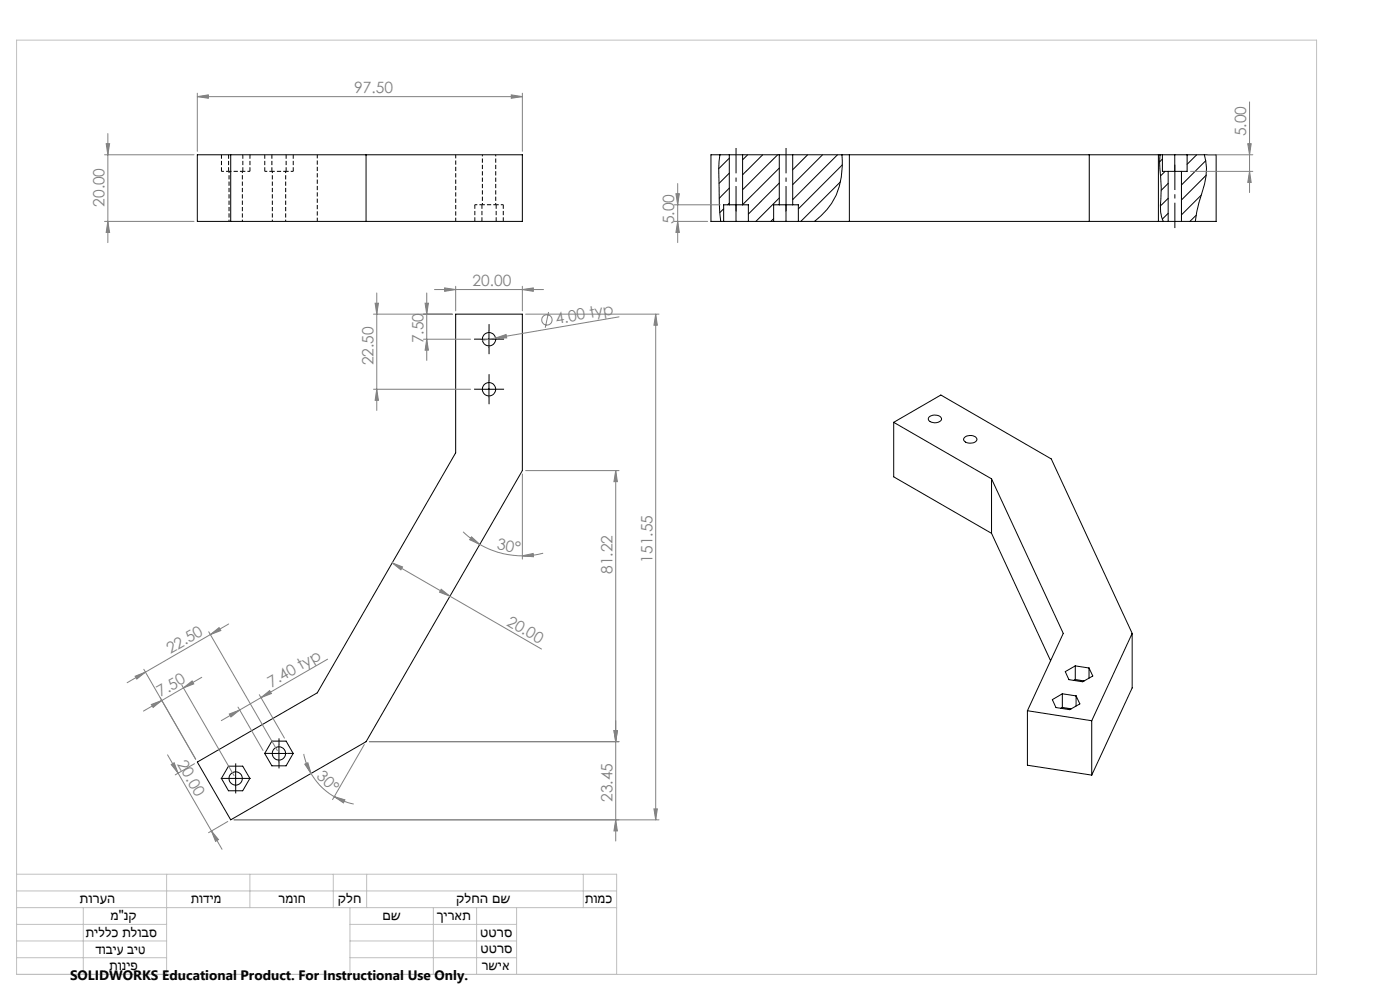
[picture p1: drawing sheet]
<svg xmlns="http://www.w3.org/2000/svg" width="420mm" height="297mm" viewBox="0 0 420 297" stroke-linecap="round" stroke-linejoin="round" font-family="sans-serif">
<path d="M68.6 51.4h-2.2M75 51.4h-2.2M81.6 51.4h-2.2M88 51.4h-2.2M142.4 61.4h2.2M148.9 61.4h2.1" fill="none" stroke="#000" stroke-width=".3" stroke-dasharray="1.3 .6" stroke-dashoffset=".5" stroke-linecap="butt"/>
<path d="M72.8 51.4h-4.2M85.8 51.4h-4.2M144.6 61.4h4.3" fill="none" stroke="#000" stroke-width=".3" stroke-dasharray="1.3 .6" stroke-dashoffset=".4" stroke-linecap="butt"/>
<path d="M66.4 51.4v-5M68.6 51.4v-5M72.8 51.4v-5M75 51.4v-5M79.4 51.4v-5M81.6 51.4v-5M85.8 51.4v-5M88 51.4v-5M142.4 61.4v5M144.6 61.4v5M148.9 61.4v5M151 61.4v5" fill="none" stroke="#000" stroke-width=".3" stroke-dasharray="1.3 .6" stroke-linecap="butt"/>
<path d="M95.2 46.4v20M136.7 46.4v20" fill="none" stroke="#000" stroke-width=".3" stroke-dasharray="1.3 .6" stroke-dashoffset=".2" stroke-linecap="butt"/>
<path d="M68.7 51.4v15M81.7 51.4v15M144.7 46.4v15M72.7 66.4v-15M85.7 66.4v-15M148.7 61.4v-15" fill="none" stroke="#000" stroke-width=".3" stroke-dasharray="1.3 .6" stroke-dashoffset=".8" stroke-linecap="butt"/>
<g fill="none" stroke="#000" stroke-width=".3">
<path d="M59.2 46.4h97.5v20h-97.5zM69.2 46.4v20M109.8 46.4v20M216 46.4a114.7 114.7 0 0 0-.1 17.4l.3 2.6M218.8 46.4h4M218.8 46.4h-5.5v20h137.1M218.8 46.4v15M218.8 51.9l-3.1 3.1M218.8 47.4l-3.2 3.1M218.8 56.4l-3 3M222.8 46.4h11M222.8 46.4v15"/>
<path d="M224.3 46.4l-1.5 1.5M228.8 46.4l-6 6M233.3 46.4l-10.5 10.5M233.8 46.4h4M233.8 46.4v15M233.8 50.4l-11 10.9M233.8 54.9l-9.3 9.3M233.8 59.3l-7 7.1M237.8 46.4h127v20h-10.4M237.8 46.4v15M242.3 46.4l-4.5 4.5M246.8 46.4l-9 8.9"/>
<path d="M251.2 46.4l-13.4 13.4M252.2 54.5l-12 11.9M252.6 46.4a21.4 21.4 0 0 1-8.2 20M252.7 49.4l-13.2 13.2M254.8 46.4v20M326.8 46.4v20M347.5 46.4v20M348 46.4v4.4a46 46 0 0 1 .1 10.8l.1 2 .8 2.8M348.7 46.4v5h1.7M348.7 47.7l-.8 .8M349.5 51.4l-1.3 1.3M350.4 51.4h4"/>
<path d="M350.4 51.4v15M350.4 55l-2 2M350.4 59.4l-2.3 2.3M352.4 46.4v5M354.4 51.4v15M356.1 46.4v5h-1.7M359 46.4l-2.9 2.8M360.4 58.5l-6 5.9M361.3 46.4a17.3 17.3 0 0 1-.8 11.6l-1.5 5.5-.4 2.9M361.7 48.2l-7.3 7.3M361.9 52.5l-7.5 7.4M217.1 62.6l-1.2 1.1"/>
<path d="M218.8 61.4h4M218.8 61.4h-1.7v5M218.8 60.9l-.5 .5M220.8 61.4v5M222.8 61.4h1.7v5M232.1 65.5l-.9 .9M233.8 61.4h4M233.8 61.4h-1.7v5M235.8 61.4v5M237.8 61.4h1.7v5M350.4 66.4h4M350.4 63.9l-1.7 1.8"/>
<path d="M358.8 64.5l-1.8 1.9M136.7 94.2h20v46.8l-46.9 81.3-40.6 23.4-10-17.3 36-20.8 41.5-71.9zM146.7 99.2v5M144.2 116.7h5M144.2 101.7h5M146.7 114.2v5M268.1 126.6l14.2-8.2 33.1 19.1 24.3 52.3M268.1 126.6l29.4 16.9M268.1 126.6v16.3l29.4 16.9M278.7 125a2.61 2.61 0 0 1 3.7 .4 1.95 1.95 0 0 1-2.9 1.1l-.7-.4a.77 .77 0 0 1-.1-1.1zM289.3 131.2a2.57 2.57 0 0 1 3.8 .3 1.82 1.82 0 0 1-2.6 1.3l-.8-.3a.85 .85 0 0 1-.4-1.3zM297.5 143.5l21.5 46.3-10.8 23.2"/>
<path d="M297.5 143.5v16.3M297.5 159.8l17.7 38.2M322.6 199.6l4.1 .6M322.6 199.6l-3 1.7 1.1 2.4 4.1 .6 3-1.7-1.1-2.4M322.6 199.6v4.1M339.7 189.8l-12.2 26.2M339.7 189.8v16.4l-12.2 26.1M308.2 213l19.3 3M308.2 213v16.3l19.3 3M318.7 207.9l-3 1.8 1.1 2.4 4.1 .6 3.1-1.7-1.2-2.4M318.7 207.9l4.1 .7M318.7 212l2.7 .4"/>
<path d="M318.7 212l-.5 .3M318.7 207.9v4.1M322.6 203.7l-.5 .2M322.6 203.7l2.7 .4M322.8 208.6v3M326.7 200.2v3M327.5 216v16.3M68.2 233.3h5M68.5 229.6h4.3l2.2 3.7-2.2 3.7h-4.3l-2.1-3.7zM70.7 230.8v5M81.2 225.8h5M81.6 222.1h4.2l2.1 3.7-2.1 3.7h-4.2l-2.2-3.7z"/>
<path d="M83.7 223.3v5"/>
<circle cx="146.7" cy="116.6" r="2"/>
<circle cx="146.7" cy="101.7" r="2"/>
<circle cx="70.7" cy="233.3" r="2"/>
<circle cx="83.7" cy="225.8" r="2"/>
</g>
<g fill="none" stroke="#808080" stroke-width=".3">
<path d="M59.2 29l3.3-.6v1.1zM59.2 27.9v17.5M59.2 29h97.5M153.4 28.4l3.3 .6-3.3 .5zM156.7 27.9v17.5M374.9 30.5v27.2M31.4 46.4h26.8M31.9 43.1h1l-.6 3.3zM32.3 40v32.7M202.8 58.1h1l-.5 3.3zM203.3 55v17.7M357.2 51.4h18.6"/>
<path d="M362.3 46.4h13.5M374.3 43.1h1.1l-.5 3.3zM374.9 51.4l.5 3.3h-1.1zM31.4 66.4h26.8M32.3 66.4l.6 3.3h-1zM202.3 61.4h13.8M202.3 66.4h10M203.3 66.4l.5 3.3h-1zM112 94.2h23.7M112.5 90.9h1l-.5 3.3zM113 87.8v35.2M127.5 90.9h1l-.5 3.3z"/>
<path d="M128 87.8v20.2M130.4 86.8h32.7M133.4 86.3l3.3 .5-3.3 .5zM136.7 85.8v7.4M156.7 86.8l3.3-.5v1zM156.7 85.8v7.4M157.7 94.2h40M164.6 93.5l-1 4.7M185.7 95l-41 7M196.7 94.2l.5 3.3h-1zM196.7 94.2v151.5M112 116.7h29.2"/>
<path d="M113 116.7l.5 3.3h-1zM127 101.7h14.2M128 101.7l.5 3.2h-1zM148.7 101.3l3.1-1 .2 1zM138.9 159.4l2.4 2 2.6 1.8M156.7 142.1v25.5M157.7 141h28M184.7 141l.5 3.4h-1zM184.7 141v111.1M117.7 168.7l3.1 1.2-.5 .9zM117.7 168.7l44.8 25.8M132.4 176.6l2.6 2.1-3.1-1.2z"/>
<path d="M141.5 160.9l2.4 2.3-3-1.5zM143.9 163.2a26 26 0 0 0 12.8 3.4M156.7 166.6l3.2-.7 .1 1zM162.9 165.8l-3.1 .6-3.1 .2M62.6 189.3l20.6 35.6M63.1 190.2l2.6-2.1 .6 .9zM63.1 190.2l-19.5 11.2M68.6 187l-5.5 3.2M98.3 197.6l-20 11.5M40.5 202.7l3.1-1.3-2.6 2.1zM43.1 200.6l15.6 26.9M43.6 201.4l-5.5 3.2"/>
<path d="M45.4 211.1l3.1-1.2-2.6 2.1zM48.5 209.9l-5.5 3.2M54.5 205.3l15.7 27.1M55 206.2l-6.5 3.7M55 206.2l2.6-2.1 .5 .9zM60.5 203l-5.5 3.2M68.8 214l3.1-1.2-2.6 2.1zM71.4 211.9l7.5 13M71.9 212.8l-5.5 3.2M77.8 208.2l7.5 13M78.3 209.1l-6.4 3.7M78.3 209.1l2.6-2.1 .5 .9z"/>
<path d="M184.2 219h1l-.5 3.3zM50.3 226.2l16.3 28.3M51.4 229.1l.8-.5 1.2 3.1zM58.3 228.9l-5.7 3.3M91.1 226l1.1 3.5 1.1 2.3M91.4 229l1-.4 .9 3.2zM93.3 231.8a18.7 18.7 0 0 0 7 7M100.3 238.8l3.2 .9-.5 .9zM100.3 238.8l2.2 1.1 3.6 1.1M109.3 223.1l-9.5 16.5M110.8 222.3h74.9M63.4 249l2.1 2.6-.8 .6z"/>
<path d="M68.3 246.2l-5.7 3.4M70.2 245.7h127.5M184.7 245.7l.5 3.3h-1zM196.2 242.4h1l-.5 3.3z"/>
<circle cx="164.1" cy="95.9" r="1.55"/>
</g>
<path d="M352.5 49.4v19M220.8 63.4v-19M235.8 63.4v-19" fill="none" stroke="#000" stroke-width=".3" stroke-dasharray="15.2 1.3 1.3 1.3" stroke-dashoffset="7.6" stroke-linecap="butt"/>
<g fill="none" stroke="#000" stroke-width=".3" stroke-dasharray="15.2 1.3 1.3 1.3" stroke-linecap="butt">
<path d="M146.7 99.1v-2M144.2 116.6h-2M144.2 101.6h-2M146.7 114.1v-2M146.7 119.1v2M146.7 104.1v2M149.2 116.6h2M149.2 101.6h2M68.2 233.3h-2M70.7 230.8v-2M70.7 235.8v2M73.2 233.3h2"/>
<path d="M81.2 225.8h-2M83.7 223.3v-2M83.7 228.3v2M86.2 225.8h2"/>
</g>
<g fill="none" stroke="#c0c0c0" stroke-width=".3">
<path d="M5 12h390v280h-390zM5 262h180v30M5 277h45M5 272h180M5 267h180M25 272v20M50 262v30M75 262v10M100 262v10M105 277h50M105 272v20M110 262v10"/>
<path d="M130 272v20M143 272v20M155 272v20M175 262v10M5 282h45M5 287h45M105 282h50M105 287h50"/>
</g>
<g fill="#808080">
<path d="M148.7 101.3l3.1-1 .2 1z"/>
<path d="M156.7 86.8l3.3-.5v1zM133.4 86.3l3.3 .5-3.3 .5z"/>
<path d="M59.2 29l3.3-.6v1.1zM153.4 28.4l3.3 .6-3.3 .5z"/>
<path d="M68.8 214l3.1-1.2-2.6 2.1zM78.3 209.1l2.6-2.1 .5 .9z"/>
<path d="M45.4 211.1l3.1-1.2-2.6 2.1zM55 206.2l2.6-2.1 .5 .9z"/>
<path d="M63.1 190.2l2.6-2.1 .6 .9zM40.5 202.7l3.1-1.3-2.6 2.1z"/>
<path d="M128 101.7l.5 3.2h-1zM127.5 90.9h1l-.5 3.3zM113 116.7l.5 3.3h-1zM112.5 90.9h1l-.5 3.3z"/>
<path d="M184.2 219h1l-.5 3.3zM184.7 141l.5 3.4h-1z"/>
<path d="M196.7 94.2l.5 3.3h-1zM196.2 242.4h1l-.5 3.3z"/>
<path d="M202.8 58.1h1l-.5 3.3zM203.3 66.4l.5 3.3h-1z"/>
<path d="M31.9 43.1h1l-.6 3.3zM32.3 66.4l.6 3.3h-1zM374.3 43.1h1.1l-.5 3.3zM374.9 51.4l.5 3.3h-1.1zM184.2 219h1l-.5 3.3zM184.7 245.7l.5 3.3h-1z"/>
<path d="M51.4 229.1l.8-.5 1.2 3.1zM63.4 249l2.1 2.6-.8 .6z"/>
<path d="M91.4 229l1-.4 .9 3.2zM100.3 238.8l3.2 .9-.5 .9z"/>
<path d="M117.7 168.7l3.1 1.2-.5 .9zM132.4 176.6l2.6 2.1-3.1-1.2z"/>
<path d="M141.5 160.9l2.4 2.3-3-1.5zM156.7 166.6l3.2-.7 .1 1z"/>
</g>
<g font-size="4.7" fill="#808080">
<text x="106.3" y="27.9">97.50</text>
<text x="373.9" y="40.9" transform="rotate(-90 373.9 40.9)">5.00</text>
<text x="31.4" y="62" transform="rotate(-90 31.4 62)">20.00</text>
<text x="202.3" y="67.3" transform="rotate(-90 202.3 67.3)">5.00</text>
<text x="141.8" y="85.8">20.00</text>
<text x="166.9" y="97.1" transform="rotate(-10 166.9 97.1)">4.00 typ</text>
<text x="127" y="102.9" transform="rotate(-90 127 102.9)">7.50</text>
<text x="112" y="109.5" transform="rotate(-90 112 109.5)">22.50</text>
<text x="148.9" y="164.6" transform="rotate(10 148.9 164.6)">30°</text>
<text x="183.7" y="172" transform="rotate(-90 183.7 172)">81.22</text>
<text x="195.7" y="168.6" transform="rotate(-90 195.7 168.6)">151.55</text>
<text x="151.8" y="187.2" transform="rotate(30 151.8 187.2)">20.00</text>
<text x="51.1" y="195.9" transform="rotate(-30 51.1 195.9)">22.50</text>
<text x="48.2" y="208.9" transform="rotate(-30 48.2 208.9)">7.50</text>
<text x="81.4" y="206.1" transform="rotate(-30 81.4 206.1)">7.40 typ</text>
<text x="53" y="228.9" transform="rotate(60 53 228.9)">20.00</text>
<text x="94.8" y="232.8" transform="rotate(44 94.8 232.8)">30°</text>
<text x="183.7" y="240.3" transform="rotate(-90 183.7 240.3)">23.45</text>
</g>
<g font-size="4.2">
<text x="24" y="270.7">תורעה</text>
<text x="33.1" y="275.7">מ&quot;נק</text>
<text x="57.3" y="270.7">תודימ</text>
<text x="83.6" y="270.6">רמוח</text>
<text x="101.4" y="270.7">קלח</text>
<text x="114.7" y="275.8">םש</text>
<text x="131" y="275.8">ךיראת</text>
<text x="136.9" y="270.7">קלחה םש</text>
<text x="175.5" y="270.6">תומכ</text>
<text x="25.7" y="280.9">תיללכ תלובס</text>
<text x="144.1" y="280.7">טטרס</text>
<text x="28.7" y="285.8">דוביע ביט</text>
<text x="144.1" y="285.5">טטרס</text>
<text x="32.8" y="290.6">תוניפ</text>
<text x="144.6" y="290.7">רשיא</text>
</g>
<text font-size="4.1" x="21" y="293.7">SOLIDWORKS Educational Product. For Instructional Use Only.</text>
</svg>
